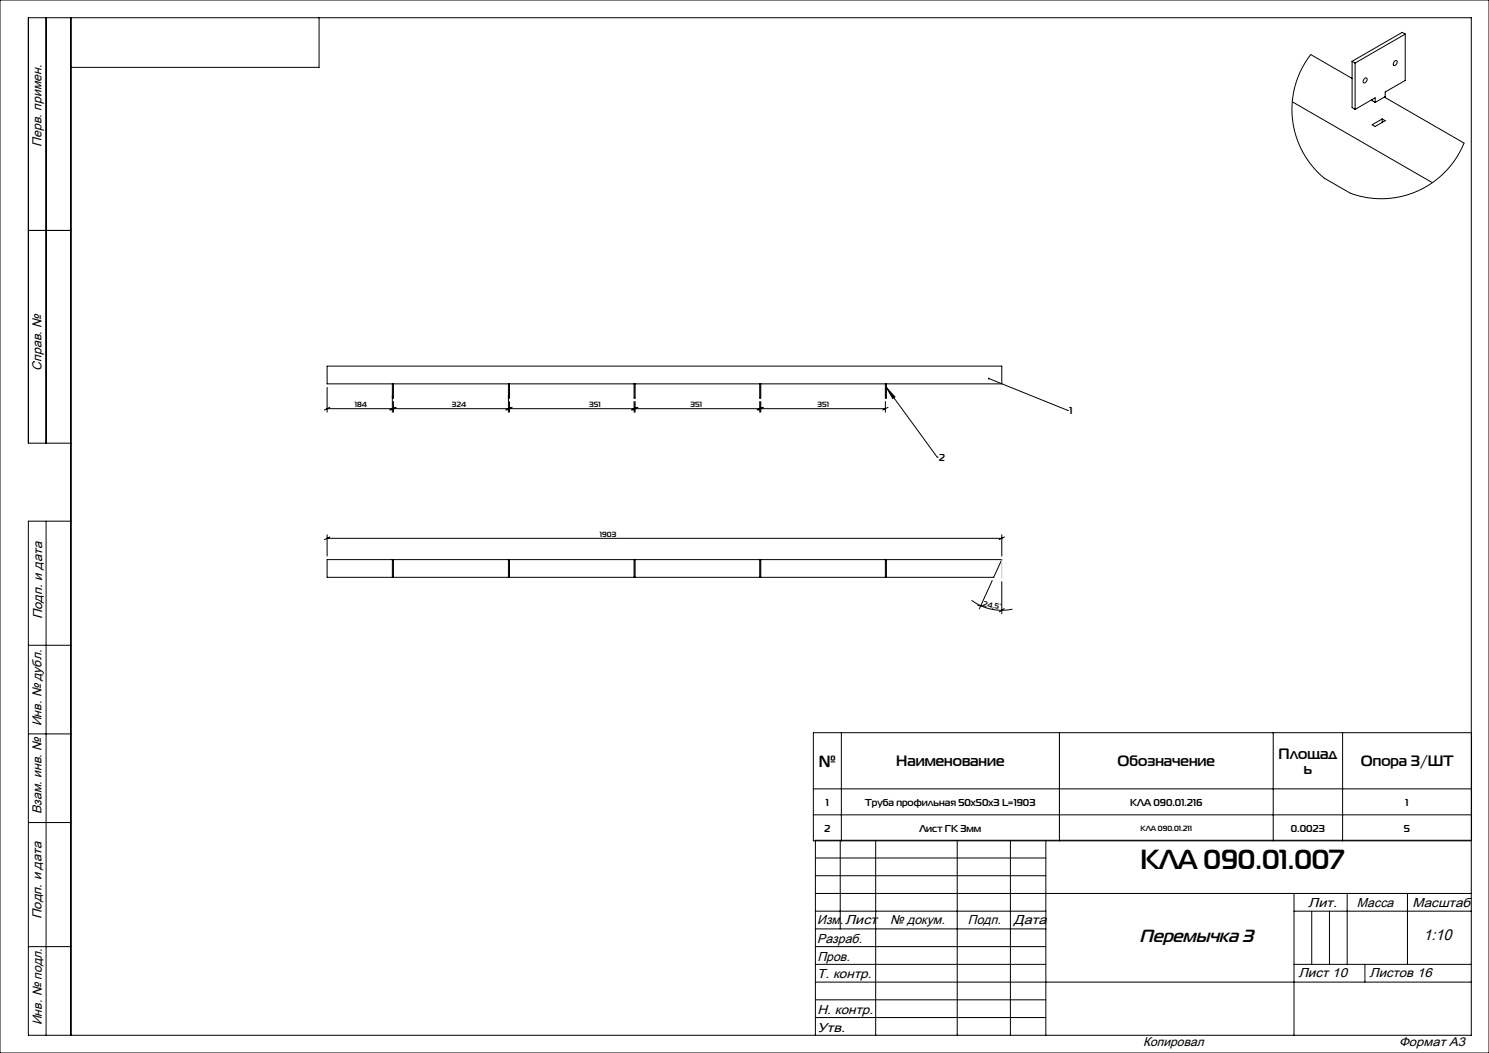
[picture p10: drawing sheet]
<svg xmlns="http://www.w3.org/2000/svg" width="420mm" height="297mm" viewBox="0 0 420 297" stroke-linecap="round" stroke-linejoin="round" font-family="sans-serif">
<g fill="none" stroke="#000" stroke-width=".28">
<path d="M0 0h420v297h-420zM13 5v120M20 5v287M90 5v14h-70M381.4 17.3v13.1l.8 .4M381.4 17.3l.8 .5M382.2 17.8v13M393.3 17.3l.5-.2a.75 .75 0 0 1 .1 .9 .75 .75 0 0 1-.9 .3v-.5zM396.4 9.6v13.1l-5.7 3.3v1.3l-2.8 1.6M396.4 9.6l-14.2 8.2M396.4 9.6l-.9-.5-14.1 8.2M364.5 28.7l39.5 22.8"/>
<path d="M381.4 22.1l-11.7-6.7-2.4 3.8-1.8 4.2-.9 4.5-.1 4.5 .5 3.9 1.2 3.8 1.7 3.6 2.3 3.2 3.3 3.4 7.4 4.2 2.5 .8 4.4 .7 4.6-.1 4.4-.9 4.1-1.6 3.9-2.4 3.3-3.1 2.8-3.5 2.1-4-22.5-13M384.8 22.2l.5-.2a.75 .75 0 0 1 .2 .9 .75 .75 0 0 1-1 .3v-.5zM387 35.2l2.9-1.6 .8 .4-2.8 1.7zM387 28.1v.3l.9 .5M387.9 28.9v-1.3l-5.7 3.2M389.9 33.6v.9M8 65h12M92.3 103.3h190.3v5h-190.3zM92.3 109.3v7M92.3 115.3h18.4M93 114.9l-1.5 .7M110.7 108.3v8"/>
<path d="M111 108.3v4h-.3M111 113.3v3M111 115.3h32.4M111.4 114.9l-1.5 .7M111.7 114.9l-1.5 .7M143.4 108.3v8M143.7 108.3v4h-.3M143.7 113.3v3M143.7 115.3h35.1M144.2 114.9l-1.6 .7M144.5 114.9l-1.6 .7M178.8 108.3v4h.3v-4"/>
<path d="M178.8 113.3v3M179.1 113.3v3M179.1 115.3h35.2M179.6 114.9l-1.5 .7M179.9 114.9l-1.5 .7M214.3 108.3v4h.3v-4M214.3 113.3v3M214.6 113.3v3M214.6 115.3h35.1M215.1 114.9l-1.6 .7M215.4 114.9l-1.6 .7M249.7 108.3v4h.3v-4"/>
<path d="M249.7 113.3v3M250 109.3l2.4 2.6-.6 .5zM250 109.3l14.3 19.6M250.5 114.9l-1.5 .7M278.9 106.8l22.2 8.9M301.1 115.7h.1M20 125h-12v-120h407v287h-407v-145h12M264.3 128.9h.1M13 147v145M92.3 150.8v6M92.3 157.8h190.3l-2.3 5h-188zM92.3 151.8h190.3"/>
<path d="M93 151.5l-1.5 .7M110.7 157.8v5M111 157.8v5M143.4 157.8v5M143.7 157.8v5M178.8 157.8v5M179.1 157.8v5M214.3 157.8v5M214.6 157.8v5M249.7 157.8v5M250 157.8v5M282.6 150.8v6"/>
<path d="M283.3 151.5l-1.5 .7M274.1 169.3a14.3 14.3 0 0 0 11.5 2.5M275.8 170.8l1.7 .1M279.9 163.7l-3.7 8.1M282.6 164.1v9M283.3 171.7l-1.4 .9M8 182h12M8 207h12M229.4 206.7h185.7v30.5h-185.7zM237.3 206.7v30.5M298.8 206.7v30.5M359.1 206.7v30.5"/>
<path d="M378.7 206.7v30.5M8 232h12M229.4 222.5h185.7M229.4 229.8h185.7M237 237v25M247 237v55M270 237v55M285 237v55M295 237v55M415 237h-185v55M230 242h65M230 247h65"/>
<path d="M230 252h185M230 257h65M365 252v40M365 257h50M370 257v15M375 257v15M380 252v20M397 252v20M8 267h12M230 267h65M230 272h65M230 277h185"/>
<path d="M230 262h65M365 272h50M385 272v5M230 282h65M230 287h65"/>
</g>
<path d="M282.6 157.8v5.3" fill="none" stroke="#c0c0c0" stroke-width=".28"/>
<path d="M278.7 106.6l.2 .2-.2-.1a.25 .25 0 0 0 .2 .3 .25 .25 0 0 0 .3-.3 .25 .25 0 0 0-.5-.1zM250 109.3l2.4 2.6-.6 .5z" fill="#000"/>
<text font-size="7.8" x="321.7" y="245">КЛА 090.01.007</text>
<text font-size="5.1" x="321.4" y="265.7">Перемычка 3</text>
<text font-size="4.6" x="230.9" y="216.2">№</text>
<text font-size="4.4" x="401.5" y="265.1">1:10</text>
<g font-size="4.2">
<text x="360.6" y="214.1">Площад</text>
<text x="252.8" y="216.1">Наименование</text>
<text x="315.3" y="216.1">Обозначение</text>
<text x="367.7" y="218.3">ь</text>
<text x="383.8" y="216.2">Опора 3/ШТ</text>
</g>
<g font-size="3.7">
<text x="11.7" y="41.4" transform="rotate(-90 11.7 41.4)">Перв. примен.</text>
<text x="11.7" y="104.5" transform="rotate(-90 11.7 104.5)">Справ. №</text>
<text x="11.9" y="174.7" transform="rotate(-90 11.9 174.7)">Подп. и дата</text>
<text x="11.7" y="204.9" transform="rotate(-90 11.7 204.9)">Инв. № дубл.</text>
<text x="11.7" y="229.6" transform="rotate(-90 11.7 229.6)">Взам. инв. №</text>
<text x="369" y="255.7">Лит.</text>
<text x="382.8" y="255.7">Масса</text>
<text x="398.4" y="255.8">Масштаб</text>
<text x="11.7" y="259.2" transform="rotate(-90 11.7 259.2)">Подп. и дата</text>
<text x="230.5" y="260.7">Изм.</text>
<text x="238.4" y="260.6">Лист</text>
<text x="251.1" y="260.6">№ докум.</text>
<text x="273" y="260.6">Подп.</text>
<text x="286" y="260.6">Дата</text>
<text x="230.5" y="265.9">Разраб.</text>
<text x="230.5" y="276">Т. контр.</text>
<text x="230.6" y="271">Пров.</text>
<text x="366.2" y="275.5">Лист 10</text>
<text x="386.3" y="275.5">Листов 16</text>
<text x="230.6" y="285.9">Н. контр.</text>
<text x="11.8" y="289.2" transform="rotate(-90 11.8 289.2)">Инв. № подл.</text>
<text x="230.6" y="291">Утв.</text>
</g>
<g font-size="3.6">
<text x="322.5" y="295">Копировал</text>
<text x="394.6" y="295">Формат А3</text>
</g>
<g font-size="2.8">
<text x="301.7" y="116.9">1</text>
<text x="264.9" y="130.1">2</text>
<text x="232.9" y="227.2">1</text>
<text x="244" y="227.2">Труба профильная 50х50х3 L=1903</text>
<text x="318.8" y="227.2">КЛА 090.01.216</text>
<text x="396.5" y="227.2">1</text>
<text x="232.5" y="234.6">2</text>
<text x="259.3" y="234.6">Лист ГК 3мм</text>
<text x="364.1" y="234.6">0.0023</text>
<text x="396" y="234.6">5</text>
</g>
<g font-size="2.1">
<text x="100.1" y="114.9">184</text>
<text x="127.4" y="114.9">324</text>
<text x="166.2" y="114.9">351</text>
<text x="194.8" y="114.9">351</text>
<text x="230.6" y="114.9">351</text>
<text x="169.2" y="151.4">1903</text>
<text x="277.1" y="170.9" transform="rotate(12 277.1 170.9)">24,5°</text>
<text x="321.7" y="234.4">КЛА 090.01.211</text>
</g>
</svg>
